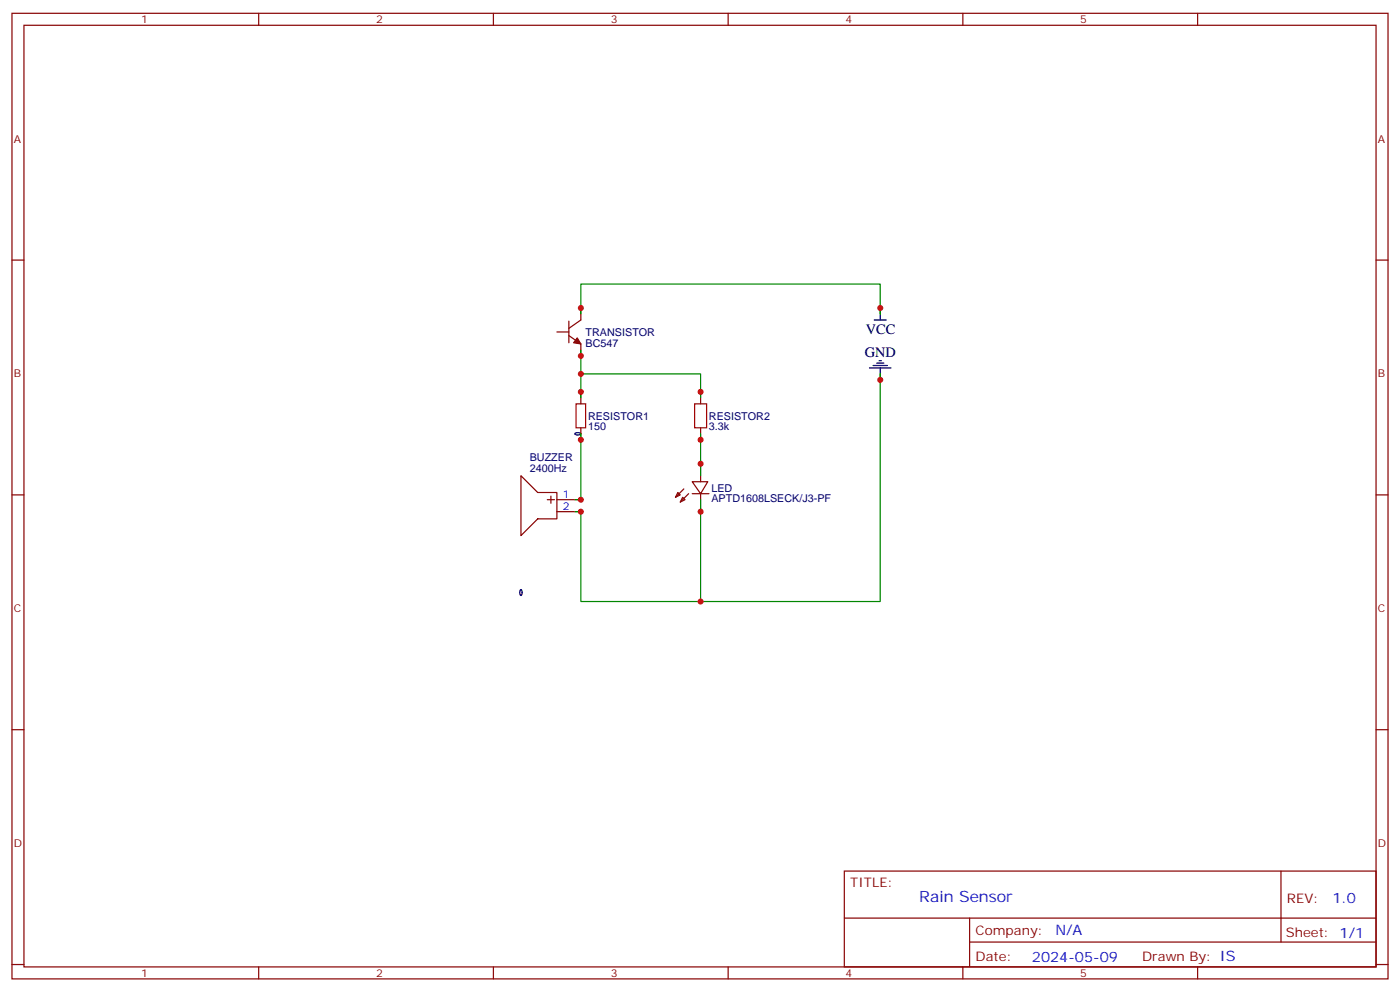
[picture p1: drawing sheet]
<svg xmlns="http://www.w3.org/2000/svg" width="412mm" height="292mm" viewBox="0 0 412 292" stroke-linecap="round" stroke-linejoin="round" font-family="sans-serif">
<g fill="none" stroke="#870000" stroke-width=".35">
<path d="M3.5 3.9h405.4v284.4h-405.4zM7.1 7.4h398.2v277.3h-398.2zM76.2 3.9v3.5M145.3 3.9v3.5M214.5 3.9v3.5M283.6 3.9v3.5M352.8 3.9v3.5M3.5 76.6h3.6M405.3 76.6h3.6M164 97.8h3.6M167.6 94.6v6.3M167.6 98.8l3.5 2.5v3.5"/>
<path d="M171.1 90.7v3.5l-3.5 2.5M171.1 115.4v3.5M206.4 115.4v3.5M171.1 126v3.5M206.4 126v3.5M206.4 136.6v5.3M3.5 145.7h3.6M153.5 140.1l4.9 4.9h5.6v7.8h-5.6l-4.9 4.9zM161.2 147.1h2.1M162.3 146.1v2.1M164 147.1h7.1M164 150.7h7.1"/>
<path d="M199.7 145l.7 .7-1.4 .7zM201.1 146.4l.7 .7-1.4 .7zM201.4 144l-2.4 2.4M202.8 145.4l-2.4 2.4M203.9 141.9h4.6l-2.1 3.5zM203.9 145.4h4.9M206.4 145.4v5.3M405.3 145.7h3.6M3.5 214.9h3.6M405.3 214.9h3.6M248.7 256.5h156.6v28.2h-156.6zM377.3 256.5v20.9"/>
<path d="M248.7 270.4h156.5M285.6 277.4h119.6M285.6 270.4v14.1M3.5 284h3.6M76.2 284.7v3.6M145.3 284.7v3.6M214.5 284.7v3.6M283.6 284.7v3.6M352.8 284.7v3.6M405.3 284h3.6"/>
</g>
<path d="M170 99.5l1.1 1.8-2.1-.4z" fill="#870000" stroke="#870000" stroke-width=".35"/>
<path d="M257.5 94.2h3.6M259.3 90.7v3.5M256.1 108.3h6.4M257.2 107.6h4.2M258.2 106.9h2.1M258.9 106.2h.7M259.3 108.3v3.6M169.4 127.6l.8-.2 .9 .3a1.28 1.28 0 0 1-1.8 0zM153.3 173.7l.2-.1a1.28 1.28 0 0 1 0 1.8l-.4-.9z" fill="none" stroke="#000" stroke-width=".35"/>
<path d="M169.7 118.9h2.8v7.1h-2.8zM204.6 118.9h3.5v7.1h-3.5z" fill="none" stroke="#a10000" stroke-width=".35"/>
<path d="M171.1 92.5v-8.9h88.2v8.9M171.1 110.1h35.3v7.1M171.1 103v14.2M259.3 110.1v67h-88.2v-26.4h-1.8M171.1 127.7v19.4h-1.8M206.4 127.7v12.4M206.4 147.1v30" fill="none" stroke="#008700" stroke-width=".35"/>
<g fill="#c00">
<circle cx="171.1" cy="90.7" r=".88"/>
<circle cx="259.3" cy="90.7" r=".88"/>
<circle cx="171.1" cy="104.8" r=".88"/>
<circle cx="171.1" cy="115.4" r=".88"/>
<circle cx="171.1" cy="110.1" r=".88"/>
<circle cx="206.4" cy="115.4" r=".88"/>
<circle cx="171.1" cy="147.1" r=".88"/>
<circle cx="171.1" cy="129.5" r=".88"/>
<circle cx="206.4" cy="136.6" r=".88"/>
<circle cx="206.4" cy="129.5" r=".88"/>
<circle cx="171.1" cy="150.7" r=".88"/>
<circle cx="259.3" cy="111.9" r=".88"/>
<circle cx="206.4" cy="177.1" r=".88"/>
<circle cx="206.4" cy="150.7" r=".88"/>
</g>
<text font-size="4.6" fill="#00f" x="270.8" y="265.5">Rain Sensor</text>
<g font-size="4.2">
<text x="255" y="98.2">VCC</text>
<text x="254.7" y="105">GND</text>
</g>
<g font-size="4.2" fill="#00f">
<text x="392.5" y="265.8">1.0</text>
<text x="310.9" y="275.3">N/A</text>
<text x="304" y="283.1">2024-05-09</text>
</g>
<g font-size="3.9" fill="#800">
<text x="250.5" y="261.1">TITLE:</text>
<text x="379.1" y="265.8">REV:</text>
<text x="287.4" y="275.3">Company:</text>
<text x="378.7" y="275.9">Sheet: 1/1</text>
<text x="287.4" y="283">Date:</text>
<text x="336.4" y="283.1">Drawn By: IS</text>
</g>
<g font-size="3.2" fill="#800">
<text x="41.6" y="6.9">1</text>
<text x="110.8" y="6.9">2</text>
<text x="179.9" y="6.9">3</text>
<text x="249.1" y="6.9">4</text>
<text x="318.2" y="6.9">5</text>
<text x="4.1" y="42">A</text>
<text x="405.9" y="42">A</text>
<text x="4.1" y="111.2">B</text>
<text x="405.9" y="111.2">B</text>
<text x="4.1" y="180.3">C</text>
<text x="405.9" y="180.3">C</text>
<text x="4.1" y="249.4">D</text>
<text x="405.9" y="249.4">D</text>
<text x="41.6" y="287.7">1</text>
<text x="110.8" y="287.7">2</text>
<text x="179.9" y="287.7">3</text>
<text x="249.1" y="287.7">4</text>
<text x="318.2" y="287.7">5</text>
</g>
<g font-size="3.2" fill="#000080">
<text x="172.5" y="98.9">TRANSISTOR</text>
<text x="172.5" y="102.1">BC547</text>
<text x="173.2" y="123.7">RESISTOR1</text>
<text x="208.8" y="123.7">RESISTOR2</text>
<text x="173.2" y="126.7">150</text>
<text x="208.8" y="126.7">3.3k</text>
<text x="156" y="135.9">BUZZER</text>
<text x="156" y="139">2400Hz</text>
<text x="209.5" y="147.9">APTD1608LSECK/J3-PF</text>
<text x="209.5" y="144.7">LED</text>
</g>
<g font-size="3.2" fill="#00f">
<text x="165.8" y="146.8">1</text>
<text x="165.8" y="150.3">2</text>
</g>
</svg>
